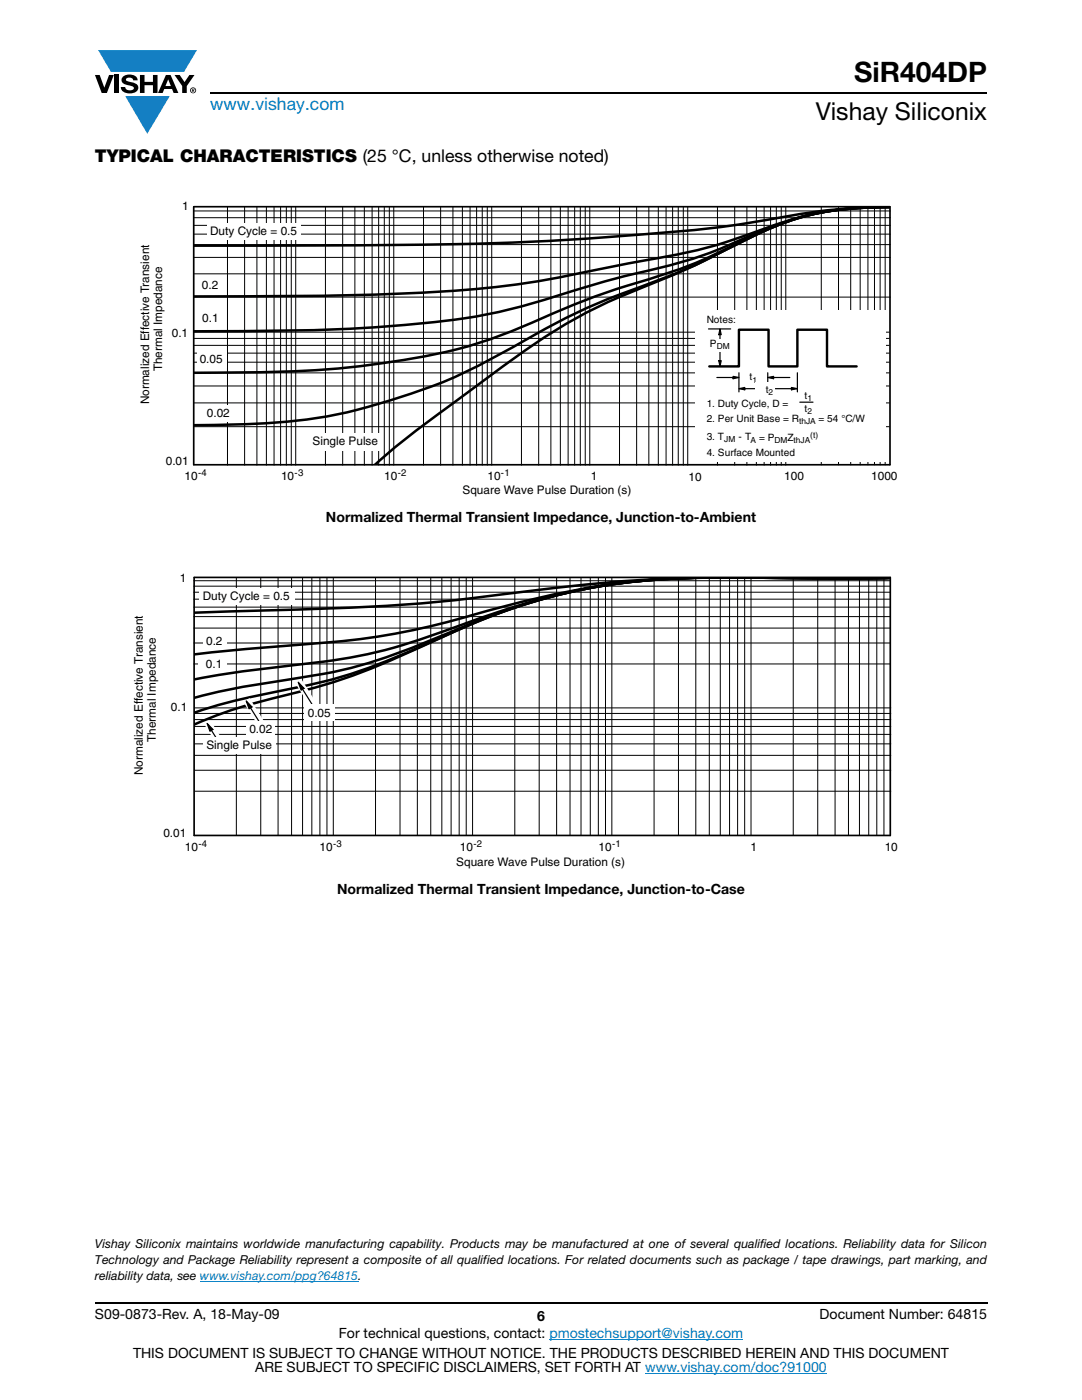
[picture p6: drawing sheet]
<svg xmlns="http://www.w3.org/2000/svg" width="216mm" height="279mm" viewBox="0 0 216 279" stroke-linecap="round" stroke-linejoin="round" font-family="sans-serif">
<g fill="#147fc3">
<path d="M19.6 10h19.7l-2.6 4.3h-1.1h-13.5z"/>
<path d="M25 19.2h8.9l-4.5 7.5z"/>
</g>
<g fill="#000">
<path d="M18.9 15h1l.9 2.5 1-2.5h.9l-1.4 3.6h-1zM22.9 15h.9v3.6h-.9zM24.6 15.3a2.1 2.1 0 0 1 2.8 .3l.1 .4h-.9a.79 .79 0 0 0-.7-.5 .79 .79 0 0 0-.8 .4l.3 .3 1 .2a1.08 1.08 0 0 1 1.2 1 1.08 1.08 0 0 1-1.1 1.2 1.73 1.73 0 0 1-2.4-1.2h.9a.96 .96 0 0 0 .8 .6 .96 .96 0 0 0 .9-.4 1.31 1.31 0 0 0-1.2-.6 1.03 1.03 0 0 1-1.1-.6 1.03 1.03 0 0 1 .2-1.1zM27.9 15h.9v1.3h1.7v-1.3h.9v3.6h-.9v-1.6h-1.7v1.6h-.9zM34.8 15h1.1l.9 1.4 1-1.4h1l-1.5 2.2v1.4h-.9v-1.4z"/>
<path d="M33.6 15.9l.5 1.3h-1.1zM33.1 15l-1.6 3.6h1l.3-.8h1.5l.3 .8h1l-1.6-3.6z"/>
<path d="M38.4 17.8h.2v.2h-.2zM38.3 17.7v.7h.1v-.3l.4 .3-.2-.3 .2-.2-.1-.2z"/>
<path d="M38.1 18a.46 .46 0 0 1 .9 0 .46 .46 0 0 1-.9 0zM37.9 18a.6 .6 0 0 0 1.2 0 .6 .6 0 0 0-1.2 0z"/>
</g>
<path d="M42 18.6h155M18.9 260h178.1" fill="none" stroke="#000" stroke-width=".36"/>
<path d="M39.9 255.7h31.6M109.6 267.3h38.7M128.7 274h36.3" fill="none" stroke="#007ec4" stroke-width=".2"/>
<path d="M27.8 39.8h151.3v59.3h-151.3z" fill="#fff"/>
<path d="M177.5 41.3a57 57 0 0 0-23.7 4.2l-4 1.8a215.5 215.5 0 0 1-26.2 12 113.3 113.3 0 0 0-24.2 14.5l-3.7 2.7a276.1 276.1 0 0 0-20.9 16.3M177.5 41.3a126.4 126.4 0 0 0-26 2.8 349.5 349.5 0 0 1-34.1 3.5 824.1 824.1 0 0 1-57.3 1.4h-21.4M177.5 41.3a65.8 65.8 0 0 0-26.5 4.9 102.6 102.6 0 0 1-23 5.9l-3.9 .7a238.5 238.5 0 0 1-30.9 5 718.2 718.2 0 0 1-54.5 1.4M177.5 41.3a59.7 59.7 0 0 0-24.2 4.2l-2.4 1a101.2 101.2 0 0 1-25.6 8.4l-6 1.7a228.7 228.7 0 0 1-22.7 6.3 280.5 280.5 0 0 1-45.8 3.2h-12.1M177.5 41.3a58 58 0 0 0-23.4 4l-4.9 2.3a107 107 0 0 1-24 9.4 176.7 176.7 0 0 0-20.9 8.2 101.8 101.8 0 0 1-28.9 7.4 240.3 240.3 0 0 1-34.7 1.8h-2M177.5 41.3a57 57 0 0 0-23.7 4.2l-5.3 2.5a148.2 148.2 0 0 1-24.9 10.8 136.1 136.1 0 0 0-22 10.9 117.6 117.6 0 0 1-37.5 13.6 168.5 168.5 0 0 1-25.4 1.6" fill="none" stroke="#000" stroke-width=".5"/>
<g fill="none" stroke="#000" stroke-width=".2">
<path d="M38.8 45h138.8M38.8 43.4h138.8M38.8 46.7h138.8M38.8 59.3h138.8M38.8 54.6h138.8M38.8 51.4h138.8M38.8 48.8h138.8M38.8 42.1h138.8M45.4 41.4v51.4M48.8 41.4v51.4M51.3 41.4v51.4M53.2 41.4v51.4"/>
<path d="M54.7 41.4v51.4M56 41.4v51.4M57.1 41.4v51.4M58.1 41.4v51.4M59 41.4v51.4M64.9 41.4v51.4M68.4 41.4v51.4M70.8 41.4v51.4M72.7 41.4v51.4M74.2 41.4v51.4M75.6 41.4v51.4M76.7 41.4v51.4"/>
<path d="M77.7 41.4v51.4M78.6 41.4v51.4M84.5 41.4v51.4M87.9 41.4v51.4M90.4 41.4v51.4M92.3 41.4v51.4M93.8 41.4v51.4M95.1 41.4v51.4M96.2 41.4v51.4M97.2 41.4v51.4M98.1 41.4v51.4M104 41.4v51.4"/>
<path d="M107.5 41.4v51.4M109.9 41.4v51.4M111.8 41.4v51.4M113.4 41.4v51.4M114.7 41.4v51.4M115.8 41.4v51.4M116.8 41.4v51.4M117.7 41.4v51.4M123.6 41.4v51.4M127 41.4v51.4M129.5 41.4v51.4M131.4 41.4v51.4"/>
<path d="M132.9 41.4v51.4M134.2 41.4v51.4M135.3 41.4v51.4M136.3 41.4v51.4M137.2 41.4v51.4M143.2 41.4v51.4M146.6 41.4v51.4M149 41.4v51.4M150.9 41.4v51.4M152.5 41.4v51.4M153.8 41.4v51.4M154.9 41.4v51.4"/>
<path d="M155.9 41.4v51.4M156.8 41.4v51.4M163.9 41.3v51.5M167.3 41.3v51.5M169.7 41.3v51.5M171.6 41.3v51.5M173.2 41.3v51.5M174.5 41.3v51.5M175.6 41.3v51.5M176.6 41.3v51.5M38.8 66.3h138.6M38.8 77h138.6"/>
<path d="M38.8 74.4h138.6M38.8 72.3h138.6M38.8 70.5h138.6M38.8 68.9h138.6M38.8 67.5h138.6M38.8 85.2h138.6M38.8 80.4h138.6"/>
</g>
<path d="M138.7 62h38.1v30.2h-38.1z" fill="#fff"/>
<path d="M141.4 65.6h4.4M143 75.3h3.6M146.3 75.1l1.1 .2-1.1 .3zM147.4 74.4v3.8M147.4 77.6l1.2-.3v.5zM148.3 77.6h3.5M153.2 75.3l1.2-.2v.5zM153.2 74.4v1.9M154 75.3h3.6M154.7 77.6h3.6M157.9 77.3l1.2 .3-1.2 .2zM159.1 74.4v3.8" fill="none" stroke="#000" stroke-width=".24"/>
<path d="M146.3 75.1l1.1 .2-1.1 .3zM147.4 77.6l1.2-.3v.5zM153.2 75.3l1.2-.2v.5zM157.9 77.3l1.2 .3-1.2 .2z" fill="#000"/>
<g fill="#fff">
<path d="M147.9 73.7h3.9v2.5h-3.9z"/>
<path d="M150.8 76.3h3.9v2.4h-3.9z"/>
</g>
<path d="M143.4 72h.5l-.2 1.1zM143.7 65.6l.2 1.2h-.5z" fill="#000"/>
<path d="M143.4 72h.5l-.2 1.1zM143.7 66.5v5.8M143.7 65.6l.2 1.2h-.5z" fill="none" stroke="#000" stroke-width=".24"/>
<path d="M140.4 67.7h6.2v2.4h-6.2z" fill="#fff"/>
<path d="M141.5 73.1h5.9v-7.3h6v7.3h5.7v-7.3h5.9v7.3h5.9" fill="none" stroke="#000" stroke-width=".48"/>
<path d="M159.6 80.3h2.6" fill="none" stroke="#000" stroke-width=".24"/>
<g fill="#fff">
<path d="M41.3 44.6h18.7v3.3h-18.7z"/>
<path d="M61.6 86.4h14.4v3.4h-14.4z"/>
<path d="M39.8 80.9h6.5v3.2h-6.5z"/>
<path d="M39.2 70.1h6v3.3h-6z"/>
</g>
<path d="M38.7 41.3h138.9v51.5h-138.9z" fill="none" stroke="#000" stroke-width=".34"/>
<path d="M26.5 114.2h152.6v59.2h-152.6z" fill="#fff"/>
<path d="M177.8 115.3l-9.8 .2-15.1-.2a185.3 185.3 0 0 0-36 2.1 258.3 258.3 0 0 0-27.7 6.8 151.9 151.9 0 0 1-31.3 4.6l-10.5 .9-8.6 .9M177.8 115.3l-9.9 .2-12.6-.2a197.6 197.6 0 0 0-35.1 1.6 133.6 133.6 0 0 0-32.6 10.2 104.2 104.2 0 0 1-31.1 8.7l-3.3 .5a128 128 0 0 0-14.4 3M177.8 115.3l-9.9 .2-12.6-.2a197.5 197.5 0 0 0-35.1 1.6 121.1 121.1 0 0 0-32.7 10.5 119.2 119.2 0 0 1-27.8 9.7l-4.9 1a110.7 110.7 0 0 0-16 4.1M177.8 115.3l-9.9 .2-12.6-.2a197.5 197.5 0 0 0-35.1 1.6 118.3 118.3 0 0 0-32.4 10.5 151.3 151.3 0 0 1-26.7 10.3 134.2 134.2 0 0 0-21.3 6.4l-1 .5M38.8 122.3l2.4-.1a835.5 835.5 0 0 0 45.9-2.1l10.5-1.1a376.2 376.2 0 0 1 42.6-3.7h37.6h-8.4a551 551 0 0 0-39.9 .5 135.4 135.4 0 0 0-38.3 9.2 108.6 108.6 0 0 1-26.6 7 335.1 335.1 0 0 0-25.8 3.6" fill="none" stroke="#000" stroke-width=".5"/>
<g fill="none" stroke="#000" stroke-width=".2">
<path d="M38.7 119.6h138.9M38.7 118.2h138.9M38.7 117h138.9M38.7 115.9h138.9M47.2 115.3v51.4M52 115.3v51.4M55.5 115.3v51.4M58.2 115.3v51.4M60.4 115.3v51.4M62.2 115.3v51.4M63.8 115.3v51.4M65.2 115.3v51.4"/>
<path d="M66.5 115.3v51.4M74.9 115.3v51.4M79.8 115.3v51.4M83.3 115.3v51.4M86 115.3v51.4M88.2 115.3v51.4M90 115.3v51.4M91.6 115.3v51.4M93 115.3v51.4M94.3 115.3v51.4M102.7 115.3v51.4M107.6 115.3v51.4"/>
<path d="M111.1 115.3v51.4M113.7 115.3v51.4M115.9 115.3v51.4M117.8 115.3v51.4M119.4 115.3v51.4M120.8 115.3v51.4M122.1 115.3v51.4M130.5 115.3v51.4M135.4 115.3v51.4M138.8 115.3v51.4M141.5 115.3v51.4M143.7 115.3v51.4"/>
<path d="M145.6 115.3v51.4M147.2 115.3v51.4M148.6 115.3v51.4M149.9 115.3v51.4M158.3 115.3v51.4M163.2 115.3v51.4M166.6 115.3v51.4M169.3 115.3v51.4M171.5 115.3v51.4M173.3 115.3v51.4M175 115.3v51.4M176.4 115.3v51.4"/>
<path d="M38.7 121.2h138.9M38.7 132.5h138.9M38.7 128.3h138.9M38.7 125.3h138.9M38.7 123.1h138.9M38.8 141.3h138.9M38.8 157.9h138.9M38.8 153.7h138.9M38.8 150.7h138.9M38.8 148.5h138.9M38.8 146.6h138.9M38.8 145h138.9"/>
<path d="M38.8 143.6h138.9M38.8 142.4h138.9"/>
</g>
<g fill="#fff">
<path d="M40.6 125.6h4.7v3.2h-4.7z"/>
<path d="M39.6 131h5.7v2.8h-5.7z"/>
<path d="M39.7 117.4h19.1v3.3h-19.1z"/>
</g>
<path d="M58.9 136.4l1.3-.8 3.7 5.9-1.2 .8z" fill-rule="evenodd" fill="#fff"/>
<path d="M59.5 136.1l1.2 1.3-.6 .3z" fill="#000"/>
<path d="M59.5 136.1l1.2 1.3-.6 .3zM60.3 137.5l2.7 4.2" fill="none" stroke="#000" stroke-width=".24"/>
<path d="M40.8 144.6l1.2-.8 3.7 6-1.2 .7z" fill-rule="evenodd" fill="#fff"/>
<path d="M41.3 144.4l1.2 1.2-.6 .3z" fill="#000"/>
<path d="M41.3 144.4l1.2 1.2-.6 .3zM42.2 145.7l2.6 4.2" fill="none" stroke="#000" stroke-width=".24"/>
<path d="M60.6 140.6h6.2v3.3h-6.2z" fill="#fff"/>
<path d="M48.6 140.1l1.2-.8 3.7 6-1.2 .7z" fill-rule="evenodd" fill="#fff"/>
<path d="M49.1 139.9l1.2 1.2-.6 .4z" fill="#000"/>
<path d="M49.1 139.9l1.2 1.2-.6 .4zM50 141.2l2.6 4.3" fill="none" stroke="#000" stroke-width=".24"/>
<g fill="#fff">
<path d="M40.5 147.1h14.4v3.2h-14.4z"/>
<path d="M49.2 143.9h5.7v3.2h-5.7z"/>
</g>
<path d="M38.7 115.3v51.4M38.8 115.2l138.8 .1v51.4h-138.8" fill="none" stroke="#000" stroke-width=".34"/>
<text font-size="5.6" x="170.4" y="16.4">SiR404DP</text>
<text font-size="4.9" x="162.8" y="24">Vishay Siliconix</text>
<text font-size="3.5" fill="#007ec4" x="42" y="21.9">www.vishay.com</text>
<text font-size="3.5" x="18.9" y="32.3">TYPICAL CHARACTERISTICS (25 °C, unless otherwise noted)</text>
<g font-size="2.8">
<text x="65" y="104.1">Normalized Thermal Transient Impedance, Junction-to-Ambient</text>
<text x="67.2" y="178.5">Normalized Thermal Transient Impedance, Junction-to-Case</text>
<text x="18.9" y="263.3">S09-0873-Rev. A, 18-May-09</text>
<text x="107.2" y="263.6">6</text>
<text x="163.6" y="263.3">Document Number: 64815</text>
<text x="67.6" y="267.1">For technical questions, contact: pmostechsupport@vishay.com</text>
<text x="26.5" y="271">THIS DOCUMENT IS SUBJECT TO CHANGE WITHOUT NOTICE. THE PRODUCTS DESCRIBED HEREIN AND THIS DOCUMENT</text>
<text x="50.9" y="273.8">ARE SUBJECT TO SPECIFIC DISCLAIMERS, SET FORTH AT www.vishay.com/doc?91000</text>
</g>
<g font-size="2.5">
<text x="18.9" y="249.1">Vishay Siliconix maintains worldwide manufacturing capability. Products may be manufactured at one of several qualified locations. Reliability data for Silicon</text>
<text x="18.9" y="252.3">Technology and Package Reliability represent a composite of all qualified locations. For related documents such as package / tape drawings, part marking, and</text>
<text x="18.9" y="255.5">reliability data, see www.vishay.com/ppg?64815.</text>
</g>
<g font-size="2.4">
<text x="36.4" y="41.9">1</text>
<text x="41.9" y="46.9">Duty Cycle = 0.5</text>
<text x="40.3" y="57.6">0.2</text>
<text x="40.3" y="64.2">0.1</text>
<text x="34.3" y="67.2">0.1</text>
<text x="32.4" y="74.1" transform="rotate(-90 32.4 74.1)">Thermal Impedance</text>
<text x="39.8" y="72.5">0.05</text>
<text x="29.8" y="80.7" transform="rotate(-90 29.8 80.7)">Normalized Effective Transient</text>
<text x="41.3" y="83.3">0.02</text>
<text x="62.4" y="88.8">Single Pulse</text>
<text x="33.1" y="92.7">0.01</text>
<text x="36.8" y="95.8">10</text>
<text x="56.1" y="95.8">10</text>
<text x="76.7" y="95.8">10</text>
<text x="97.3" y="95.8">10</text>
<text x="117.9" y="95.8">1</text>
<text x="137.4" y="95.9">10</text>
<text x="156.5" y="95.8">100</text>
<text x="173.8" y="95.8">1000</text>
<text x="92.3" y="98.6">Square Wave Pulse Duration (s)</text>
<text x="35.9" y="116.2">1</text>
<text x="40.4" y="119.8">Duty Cycle = 0.5</text>
<text x="41.1" y="128.7">0.2</text>
<text x="41.1" y="133.4">0.1</text>
<text x="34.1" y="141.9">0.1</text>
<text x="61.4" y="143">0.05</text>
<text x="31.1" y="148.1" transform="rotate(-90 31.1 148.1)">Thermal Impedance</text>
<text x="41.2" y="149.5">Single Pulse</text>
<text x="49.8" y="146.3">0.02</text>
<text x="28.5" y="154.7" transform="rotate(-90 28.5 154.7)">Normalized Effective Transient</text>
<text x="32.6" y="167.1">0.01</text>
<text x="36.9" y="169.7">10</text>
<text x="63.8" y="169.7">10</text>
<text x="91" y="172.9">Square Wave Pulse Duration (s)</text>
<text x="91.8" y="169.7">10</text>
<text x="119.4" y="169.7">10</text>
<text x="149.7" y="169.7">1</text>
<text x="176.5" y="169.7">10</text>
</g>
<g font-size="2">
<text x="141" y="64.5">Notes:</text>
<text x="141.7" y="69.2">P</text>
<text x="149.6" y="75.9">t</text>
<text x="141" y="81.1">1. Duty Cycle, D =</text>
<text x="152.8" y="78.4">t</text>
<text x="160.5" y="79.6">t</text>
<text x="160.5" y="82.3">t</text>
<text x="141" y="87.8">3. T</text>
<text x="141" y="84.3">2. Per Unit Base = R</text>
<text x="147.3" y="87.8">- T</text>
<text x="151.5" y="87.9">= P</text>
<text x="157.1" y="87.9">Z</text>
<text x="163.4" y="84.3">= 54 °C/W</text>
<text x="141" y="91">4. Surface Mounted</text>
</g>
<g font-size="1.9">
<text x="39.5" y="95.1">-4</text>
<text x="58.8" y="95.1">-3</text>
<text x="79.4" y="95.1">-2</text>
<text x="100" y="95.1">-1</text>
<text x="39.6" y="169">-4</text>
<text x="66.5" y="169">-3</text>
<text x="94.5" y="169">-2</text>
<text x="122.1" y="169">-1</text>
</g>
<g font-size="1.7">
<text x="143" y="69.6">DM</text>
<text x="150.1" y="76.3">1</text>
<text x="153.4" y="78.9">2</text>
<text x="161.1" y="80">1</text>
<text x="161.1" y="82.7">2</text>
<text x="144.5" y="88.3">JM</text>
<text x="149.8" y="88.4">A</text>
<text x="154.5" y="88.4">DM</text>
<text x="158.4" y="88.4">thJA</text>
<text x="159.5" y="84.7">thJA</text>
<text x="161.7" y="87.3">(t)</text>
</g>
</svg>
